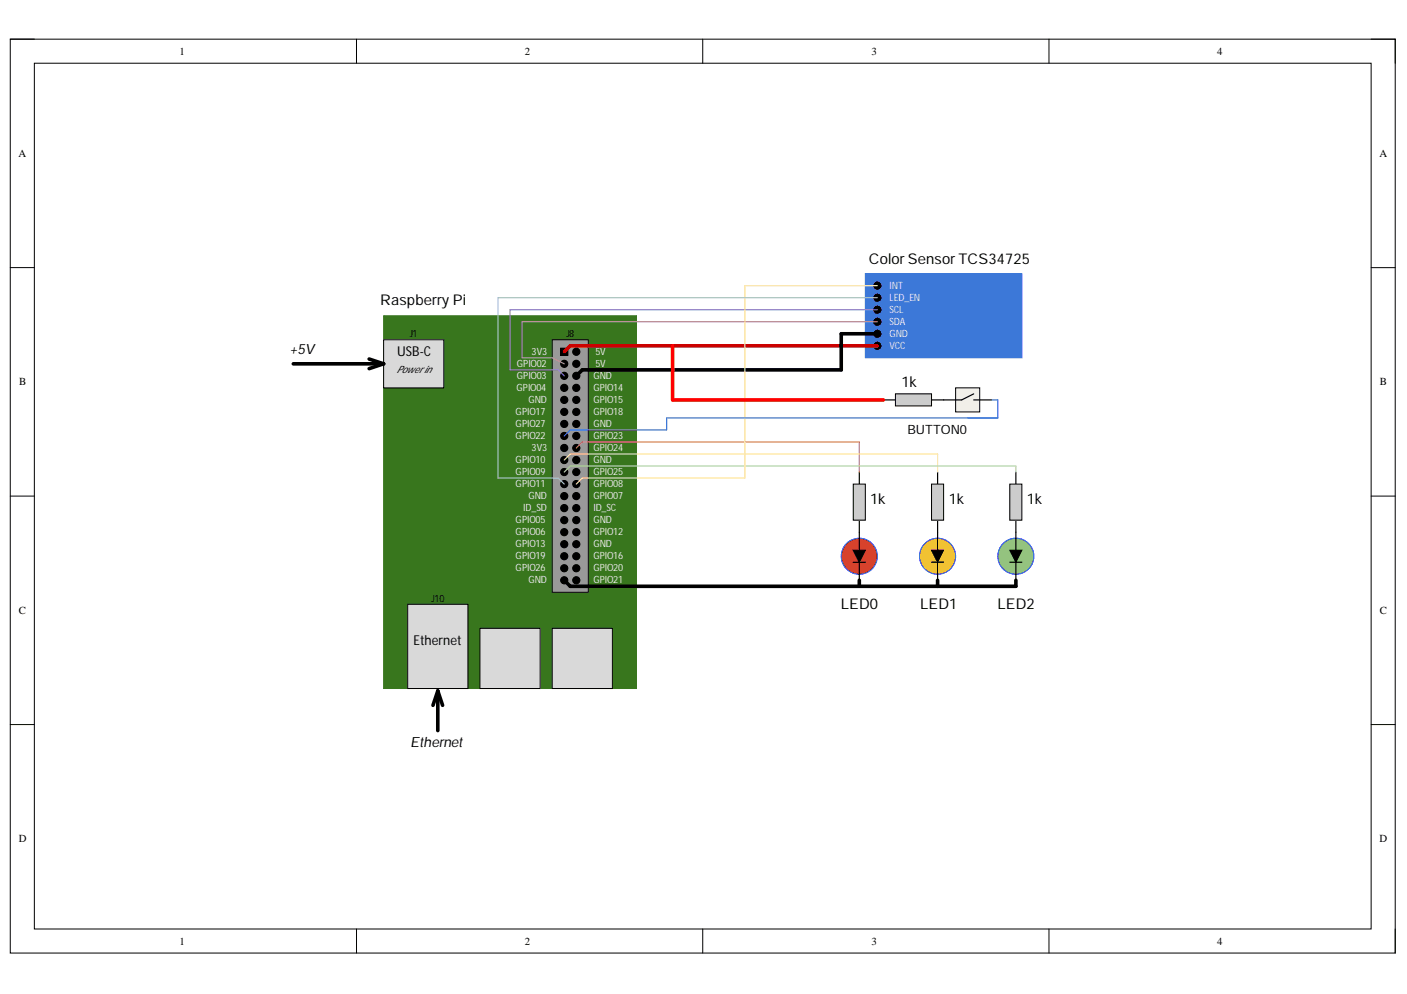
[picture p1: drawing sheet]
<svg xmlns="http://www.w3.org/2000/svg" width="297mm" height="210mm" viewBox="0 0 297 210" stroke-linecap="round" stroke-linejoin="round" font-family="sans-serif">
<path d="M2.2 8.3h292.4v193h-292.4z" fill="none" stroke="#000" stroke-width=".21"/>
<path d="M7.3 13.4h282.2v182.8h-282.2z" fill-rule="evenodd" fill="#fff"/>
<g fill="none" stroke="#000" stroke-width=".21">
<path d="M2.2 8.3h5.1M7.3 13.4h282.2v182.8h-282.2zM75.3 8.3v5M148.4 8.3v5M221.5 8.3v5.1M289.5 8.3h5.1v5.1M2.2 56.5h5.1M289.5 56.5h5.1M2.2 104.8h5.1M289.5 104.8h5.1M2.2 153h5.1M289.5 153h5.1"/>
<path d="M75.3 196.2v5.1M148.4 196.2v5.1M221.5 196.2v5.1M294.6 196.2v5.1"/>
</g>
<path d="M81 66.7h53.4v78.7h-53.4z" fill-rule="evenodd" fill="#38761d"/>
<path d="M81 66.7h53.4v78.7h-53.4z" fill="none" stroke="#38761d" stroke-width=".21"/>
<path d="M116.6 71.7h7.6v53.4h-7.6z" fill-rule="evenodd" fill="#999"/>
<g fill="none" stroke="#000" stroke-width=".21">
<path d="M116.6 71.7h7.6v53.4h-7.6zM118.4 73.5h1.5v1.5h-1.5z"/>
<circle cx="119.1" cy="76.8" r=".76"/>
<circle cx="119.1" cy="79.4" r=".76"/>
<circle cx="121.7" cy="76.8" r=".76"/>
<circle cx="121.7" cy="74.3" r=".76"/>
<circle cx="121.7" cy="79.4" r=".76"/>
<circle cx="119.1" cy="84.4" r=".76"/>
<circle cx="119.1" cy="89.5" r=".76"/>
<circle cx="119.1" cy="87" r=".76"/>
<circle cx="119.1" cy="81.9" r=".76"/>
<circle cx="119.1" cy="99.7" r=".76"/>
<circle cx="119.1" cy="97.1" r=".76"/>
<circle cx="119.1" cy="94.6" r=".76"/>
<circle cx="119.1" cy="92.1" r=".76"/>
<circle cx="121.7" cy="84.4" r=".76"/>
<circle cx="121.7" cy="89.5" r=".76"/>
<circle cx="121.7" cy="87" r=".76"/>
<circle cx="121.7" cy="81.9" r=".76"/>
<circle cx="121.7" cy="99.7" r=".76"/>
<circle cx="121.7" cy="97.1" r=".76"/>
<circle cx="121.7" cy="94.6" r=".76"/>
<circle cx="121.7" cy="92.1" r=".76"/>
<circle cx="119.1" cy="117.5" r=".76"/>
<circle cx="119.1" cy="120" r=".76"/>
<circle cx="119.1" cy="112.4" r=".76"/>
<circle cx="119.1" cy="109.8" r=".76"/>
<circle cx="119.1" cy="114.9" r=".76"/>
<circle cx="119.1" cy="104.8" r=".76"/>
<circle cx="119.1" cy="107.3" r=".76"/>
<circle cx="119.1" cy="102.2" r=".76"/>
<circle cx="121.7" cy="117.5" r=".76"/>
<circle cx="121.7" cy="120" r=".76"/>
<circle cx="121.7" cy="112.4" r=".76"/>
<circle cx="121.7" cy="109.8" r=".76"/>
<circle cx="121.7" cy="114.9" r=".76"/>
<circle cx="121.7" cy="104.8" r=".76"/>
<circle cx="121.7" cy="107.3" r=".76"/>
<circle cx="121.7" cy="102.2" r=".76"/>
<circle cx="119.1" cy="122.5" r=".76"/>
<circle cx="121.7" cy="122.5" r=".76"/>
</g>
<g fill="#000">
<circle cx="119.1" cy="76.8" r=".76"/>
<circle cx="119.1" cy="79.4" r=".76"/>
<circle cx="121.7" cy="76.8" r=".76"/>
<circle cx="121.7" cy="74.3" r=".76"/>
<circle cx="121.7" cy="79.4" r=".76"/>
<circle cx="119.1" cy="84.4" r=".76"/>
<circle cx="119.1" cy="89.5" r=".76"/>
<circle cx="119.1" cy="87" r=".76"/>
<circle cx="119.1" cy="81.9" r=".76"/>
<circle cx="119.1" cy="99.7" r=".76"/>
<circle cx="119.1" cy="97.1" r=".76"/>
<circle cx="119.1" cy="94.6" r=".76"/>
<circle cx="119.1" cy="92.1" r=".76"/>
<circle cx="121.7" cy="84.4" r=".76"/>
<circle cx="121.7" cy="89.5" r=".76"/>
<circle cx="121.7" cy="87" r=".76"/>
<circle cx="121.7" cy="81.9" r=".76"/>
<circle cx="121.7" cy="99.7" r=".76"/>
<circle cx="121.7" cy="97.1" r=".76"/>
<circle cx="121.7" cy="94.6" r=".76"/>
<circle cx="121.7" cy="92.1" r=".76"/>
<circle cx="119.1" cy="117.5" r=".76"/>
<circle cx="119.1" cy="120" r=".76"/>
<circle cx="119.1" cy="112.4" r=".76"/>
<circle cx="119.1" cy="109.8" r=".76"/>
<circle cx="119.1" cy="114.9" r=".76"/>
<circle cx="119.1" cy="104.8" r=".76"/>
<circle cx="119.1" cy="107.3" r=".76"/>
<circle cx="119.1" cy="102.2" r=".76"/>
<circle cx="121.7" cy="117.5" r=".76"/>
<circle cx="121.7" cy="120" r=".76"/>
<circle cx="121.7" cy="112.4" r=".76"/>
<circle cx="121.7" cy="109.8" r=".76"/>
<circle cx="121.7" cy="114.9" r=".76"/>
<circle cx="121.7" cy="104.8" r=".76"/>
<circle cx="121.7" cy="107.3" r=".76"/>
<circle cx="121.7" cy="102.2" r=".76"/>
<circle cx="119.1" cy="122.5" r=".76"/>
<circle cx="121.7" cy="122.5" r=".76"/>
</g>
<path d="M118.4 73.5h1.5v1.5h-1.5z" fill-rule="evenodd" fill="#000"/>
<path d="M81 71.7h12.7v10.2h-12.7z" fill-rule="evenodd" fill="#d9d9d9"/>
<path d="M81 71.7h12.7v10.2h-12.7z" fill="none" stroke="#000" stroke-width=".21"/>
<path d="M86.1 127.6h12.7v17.8h-12.7z" fill-rule="evenodd" fill="#d9d9d9"/>
<path d="M86.1 127.6h12.7v17.8h-12.7z" fill="none" stroke="#000" stroke-width=".21"/>
<path d="M101.3 132.7h12.7v12.7h-12.7z" fill-rule="evenodd" fill="#d9d9d9"/>
<path d="M101.3 132.7h12.7v12.7h-12.7z" fill="none" stroke="#000" stroke-width=".21"/>
<path d="M116.6 132.7h12.7v12.7h-12.7z" fill-rule="evenodd" fill="#d9d9d9"/>
<path d="M116.6 132.7h12.7v12.7h-12.7z" fill="none" stroke="#000" stroke-width=".21"/>
<path d="M61.9 76.8h19.1M77.9 75.8l3.1 1M81 76.8l-3.1 1M92.4 145.9v8.4M92.4 145.9l-1 3M92.4 145.9l1 3" fill="none" stroke="#000" stroke-width=".76"/>
<path d="M181.4 99.7v2.5M181.4 109.8v2.6" fill="none" stroke="#000" stroke-width=".25"/>
<path d="M180.1 102.2h2.6v7.6h-2.6z" fill-rule="evenodd" fill="#ccc"/>
<path d="M180.1 102.2h2.6v7.6h-2.6z" fill="none" stroke="#000" stroke-width=".21"/>
<path d="M197.9 99.7v2.5M197.9 109.8v2.6" fill="none" stroke="#000" stroke-width=".25"/>
<path d="M196.7 102.2h2.5v7.6h-2.5z" fill-rule="evenodd" fill="#ccc"/>
<path d="M196.7 102.2h2.5v7.6h-2.5z" fill="none" stroke="#000" stroke-width=".21"/>
<path d="M214.5 99.7v2.5M214.5 109.8v2.6" fill="none" stroke="#000" stroke-width=".25"/>
<path d="M213.2 102.2h2.5v7.6h-2.5z" fill-rule="evenodd" fill="#ccc"/>
<path d="M213.2 102.2h2.5v7.6h-2.5z" fill="none" stroke="#000" stroke-width=".21"/>
<circle cx="181.4" cy="117.5" r="3.8" fill="#cc4125"/>
<circle cx="181.4" cy="117.5" r="3.8" fill="none" stroke="#00f" stroke-width=".21"/>
<path d="M180.1 116.2h2.6l-1.3 2.5z" fill="#000"/>
<path d="M180.1 116.2h2.6l-1.3 2.5z" fill="none" stroke="#000" stroke-width=".21"/>
<path d="M180.1 118.7h2.6M181.4 112.4v3.8M181.4 118.7v3.8" fill="none" stroke="#000" stroke-width=".25"/>
<circle cx="197.9" cy="117.5" r="3.8" fill="#f1c232"/>
<circle cx="197.9" cy="117.5" r="3.8" fill="none" stroke="#00f" stroke-width=".21"/>
<path d="M196.7 116.2h2.5l-1.3 2.5z" fill="#000"/>
<path d="M196.7 116.2h2.5l-1.3 2.5z" fill="none" stroke="#000" stroke-width=".21"/>
<path d="M196.7 118.7h2.5M197.9 112.4v3.8M197.9 118.7v3.8" fill="none" stroke="#000" stroke-width=".25"/>
<circle cx="214.5" cy="117.5" r="3.8" fill="#93c47d"/>
<circle cx="214.5" cy="117.5" r="3.8" fill="none" stroke="#00f" stroke-width=".21"/>
<path d="M213.2 116.2h2.5l-1.2 2.5z" fill="#000"/>
<path d="M213.2 116.2h2.5l-1.2 2.5z" fill="none" stroke="#000" stroke-width=".21"/>
<path d="M213.2 118.7h2.5M214.5 112.4v3.8M214.5 118.7v3.8" fill="none" stroke="#000" stroke-width=".25"/>
<path d="M121.7 94.6l1.2-1.3h58.5v6.4" fill="none" stroke="#dd7e6b" stroke-width=".25"/>
<path d="M120.4 95.9l-1.3 1.2M120.4 95.9h77.5v3.8" fill="none" stroke="#ffe599" stroke-width=".25"/>
<path d="M119.1 99.7l1.3-1.3h94.1v1.3" fill="none" stroke="#b6d7a8" stroke-width=".25"/>
<path d="M119.1 122.5l1.3 1.3h94.1v-1.3M181.4 122.5v1.3M197.9 122.5v1.3" fill="none" stroke="#000" stroke-width=".76"/>
<path d="M182.7 57.8h33v17.8h-33z" fill-rule="evenodd" fill="#3c78d8"/>
<path d="M182.7 57.8h33v17.8h-33z" fill="none" stroke="#3c78d8" stroke-width=".21"/>
<g fill="#000">
<circle cx="185.2" cy="67.9" r=".76"/>
<circle cx="185.2" cy="60.3" r=".76"/>
<circle cx="185.2" cy="62.9" r=".76"/>
<circle cx="185.2" cy="65.4" r=".76"/>
<circle cx="185.2" cy="70.5" r=".76"/>
<circle cx="185.2" cy="73" r=".76"/>
</g>
<g fill="none" stroke="#000" stroke-width=".21">
<circle cx="185.2" cy="67.9" r=".76"/>
<circle cx="185.2" cy="60.3" r=".76"/>
<circle cx="185.2" cy="62.9" r=".76"/>
<circle cx="185.2" cy="65.4" r=".76"/>
<circle cx="185.2" cy="70.5" r=".76"/>
<circle cx="185.2" cy="73" r=".76"/>
</g>
<path d="M185.2 73h-64.8l-1.3 1.3" fill="none" stroke="#c00" stroke-width=".76"/>
<path d="M185.2 70.5h-7.6v7.6h-54.7l-1.2 1.3" fill="none" stroke="#000" stroke-width=".76"/>
<path d="M185.2 65.4h-77.5v12.7h10.1l1.3 1.3" fill="none" stroke="#8e7cc3" stroke-width=".25"/>
<path d="M185.2 67.9h-75v7.7h6.4l2.5 1.2" fill="none" stroke="#c27ba0" stroke-width=".25"/>
<path d="M185.2 60.3h-27.9v40.7h-34.4l-1.2 1.2" fill="none" stroke="#ffe599" stroke-width=".25"/>
<path d="M185.2 62.9h-80.1v38.1h12.7l1.3 1.2" fill="none" stroke="#a2c4c9" stroke-width=".25"/>
<path d="M201.7 81.9h5.1v5.1h-5.1z" fill-rule="evenodd" fill="#efefef"/>
<path d="M201.7 81.9h5.1v5.1h-5.1z" fill="none" stroke="#000" stroke-width=".21"/>
<path d="M186.5 84.5h2.5M205.6 83.2l-2.6 1.3h-6.3M205.6 84.5h3.8" fill="none" stroke="#000" stroke-width=".25"/>
<path d="M189 83.2h7.7v2.5h-7.7z" fill-rule="evenodd" fill="#ccc"/>
<path d="M189 83.2h7.7v2.5h-7.7z" fill="none" stroke="#000" stroke-width=".21"/>
<path d="M142 73v11.5h44.5" fill="none" stroke="#f00" stroke-width=".76"/>
<path d="M209.4 84.5h1.2v3.8h-69.9v2.5h-20.3l-1.3 1.3" fill="none" stroke="#3c78d8" stroke-width=".25"/>
<g font-size="3.1">
<text x="183.5" y="55.8">ColorSensorTCS34725</text>
<text x="80.3" y="64.5">Raspberry Pi</text>
<text x="190.3" y="81.7">1k</text>
<text x="183.7" y="106.4">1k</text>
<text x="200.3" y="106.4">1k</text>
<text x="216.8" y="106.4">1k</text>
<text x="177.5" y="128.7">LED0</text>
<text x="194.3" y="128.7">LED1</text>
<text x="210.6" y="128.7">LED2</text>
</g>
<g font-size="3">
<text x="61.2" y="74.8">+5V</text>
<text x="86.6" y="157.8">Ethernet</text>
</g>
<g font-size="2.9">
<text x="83.8" y="75.3">USB-C</text>
<text x="87.3" y="136.2">Ethernet</text>
</g>
<text font-size="2.7" x="191.6" y="91.7">BUTTON0</text>
<g font-size="2.3">
<text x="37.9" y="11.6">1</text>
<text x="110.8" y="11.6">2</text>
<text x="184" y="11.6">3</text>
<text x="257" y="11.6">4</text>
<text x="3.9" y="33.1">A</text>
<text x="291.2" y="33.1">A</text>
<text x="4.1" y="81.4">B</text>
<text x="291.3" y="81.4">B</text>
<text x="4" y="129.6">C</text>
<text x="291.3" y="129.6">C</text>
<text x="4" y="177.8">D</text>
<text x="291.2" y="177.8">D</text>
<text x="37.9" y="199.5">1</text>
<text x="110.8" y="199.5">2</text>
<text x="184" y="199.5">3</text>
<text x="257" y="199.5">4</text>
</g>
<g font-size="2.1" fill="#efefef">
<text x="187.8" y="61">INT</text>
<text x="187.8" y="63.5">LED_EN</text>
<text x="187.8" y="66.1">SCL</text>
<text x="187.8" y="68.6">SDA</text>
<text x="187.8" y="71.1">GND</text>
<text x="109.1" y="77.5">GPIO02</text>
<text x="112.2" y="74.9">3V3</text>
<text x="125.7" y="74.9">5V</text>
<text x="125.7" y="77.5">5V</text>
<text x="187.8" y="73.7">VCC</text>
<text x="109" y="82.6">GPIO04</text>
<text x="109.1" y="80">GPIO03</text>
<text x="125.3" y="80">GND</text>
<text x="125.3" y="82.6">GPIO14</text>
<text x="108.9" y="87.7">GPIO17</text>
<text x="111.6" y="85.2">GND</text>
<text x="125.3" y="85.2">GPIO15</text>
<text x="125.3" y="87.7">GPIO18</text>
<text x="108.9" y="90.2">GPIO27</text>
<text x="108.9" y="92.8">GPIO22</text>
<text x="112.2" y="95.3">3V3</text>
<text x="125.3" y="90.2">GND</text>
<text x="125.3" y="92.8">GPIO23</text>
<text x="125.3" y="95.3">GPIO24</text>
<text x="108.9" y="100.4">GPIO09</text>
<text x="108.9" y="97.8">GPIO10</text>
<text x="125.3" y="97.8">GND</text>
<text x="125.3" y="100.4">GPIO25</text>
<text x="108.9" y="102.9">GPIO11</text>
<text x="110.5" y="108">ID_SD</text>
<text x="111.6" y="105.4">GND</text>
<text x="125.3" y="102.9">GPIO08</text>
<text x="125.3" y="105.4">GPIO07</text>
<text x="125.3" y="108">ID_SC</text>
<text x="108.9" y="110.5">GPIO05</text>
<text x="108.9" y="113">GPIO06</text>
<text x="125.3" y="110.5">GND</text>
<text x="125.3" y="113">GPIO12</text>
<text x="108.9" y="115.6">GPIO13</text>
<text x="108.9" y="118.1">GPIO19</text>
<text x="125.3" y="115.6">GND</text>
<text x="125.3" y="118.1">GPIO16</text>
<text x="108.9" y="120.6">GPIO26</text>
<text x="111.6" y="123.2">GND</text>
<text x="125.3" y="120.6">GPIO20</text>
<text x="125.3" y="123.2">GPIO21</text>
</g>
<g font-size="2.1">
<text x="86.5" y="71.1">J1</text>
<text x="119.6" y="71.1">J8</text>
<text x="83.7" y="78.7">Powerin</text>
<text x="91.1" y="127.1">J10</text>
</g>
</svg>
